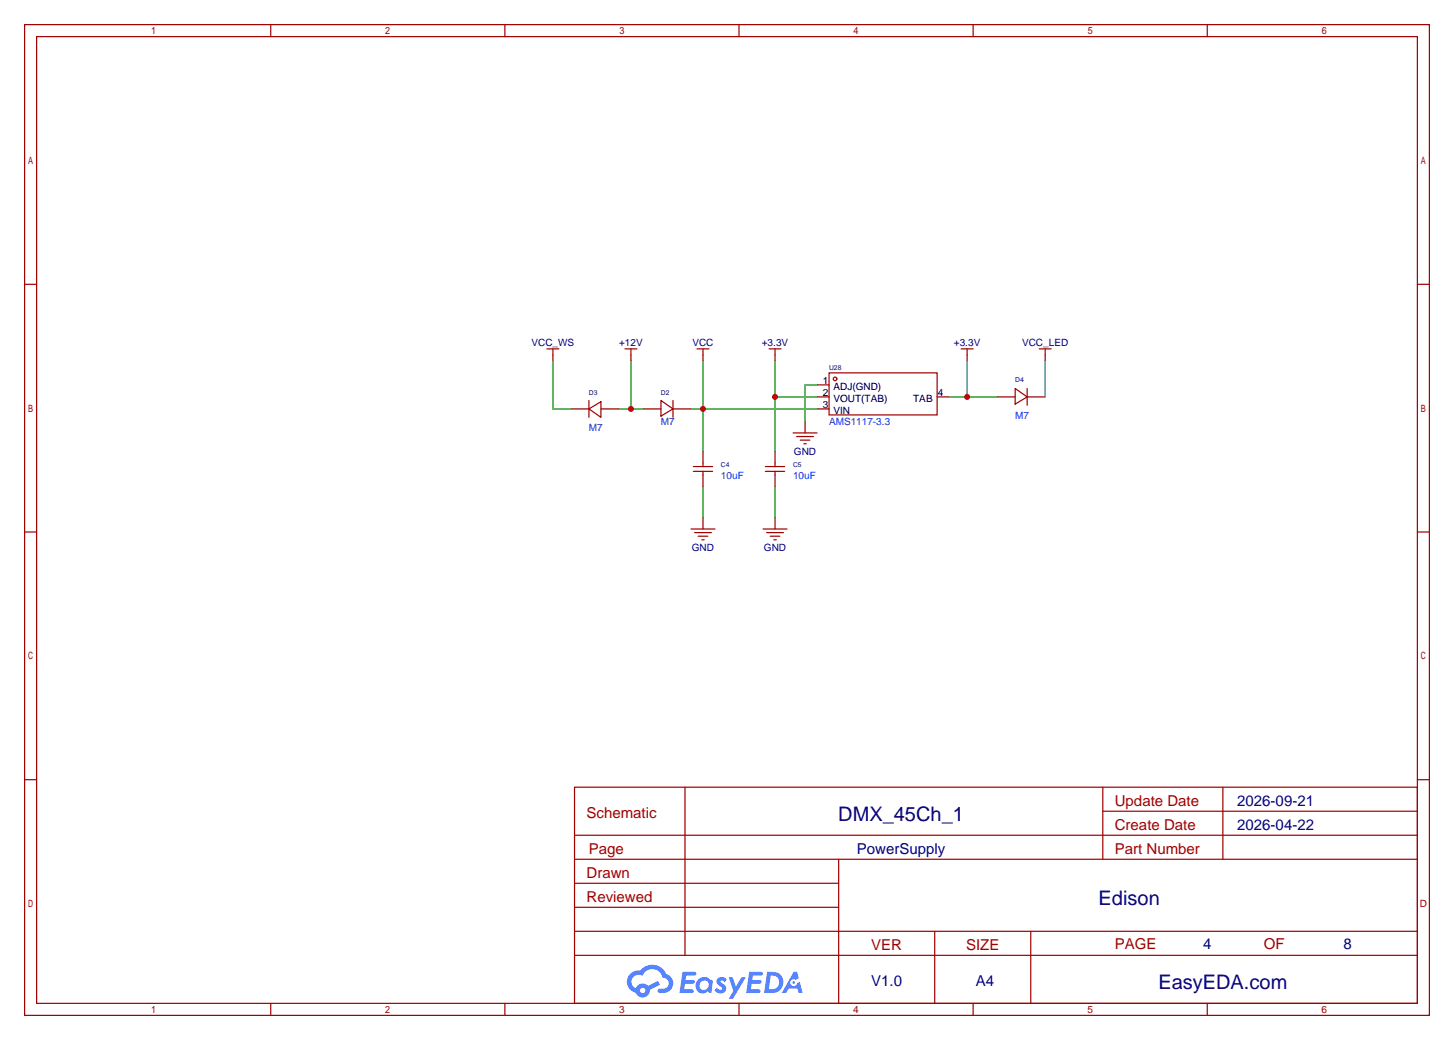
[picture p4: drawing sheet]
<svg xmlns="http://www.w3.org/2000/svg" width="308mm" height="220mm" viewBox="0 0 308 220" stroke-linecap="round" stroke-linejoin="round" font-family="sans-serif">
<g fill="none" stroke="#a10000" stroke-width=".25">
<path d="M5.2 5.2h297.2v209.6h-297.2zM7.7 7.7h292.1v204.5h-292.1zM57.3 5.2v2.5M106.8 5.2v2.5M156.3 5.2v2.5M205.9 5.2v2.5M255.4 5.2v2.5M5.2 60.1h2.5M299.8 60.1h2.6M5.2 112.5h2.5M299.8 112.5h2.6M5.2 164.9h2.5"/>
<path d="M121.5 166.5h178.3v45.7h-178.3zM121.5 176.7h178.3M144.9 166.5v35.6M233.3 166.5v15.2M233.3 171.6h66.5M258.7 166.5v15.2M299.8 164.9h2.6M121.5 186.8h55.9M121.5 181.7h178.3M121.5 197h178.3M121.5 191.9h55.9M177.4 181.7v30.5"/>
<path d="M197.7 197v15.2M218.1 197v15.2M57.3 212.2v2.6M106.8 212.2v2.6M121.5 202.1h178.3M156.3 212.2v2.6M205.9 212.2v2.6M255.4 212.2v2.6"/>
</g>
<g fill="#5487ff">
<path d="M151.9 206.9a1.3 1.3 0 0 1 1.8 .3l-.4 .6a.54 .54 0 0 0-.9-.2l.1 .2a1.34 1.34 0 0 1 1 1.8 1.47 1.47 0 0 1-2.4-.1l.6-.6 .7 .5a.31 .31 0 0 0 .4-.3 .31 .31 0 0 0-.3-.4 1.12 1.12 0 0 1-.6-1.8z"/>
<path d="M154.2 206.7h.8l.7 2 1.2-2h.9l-2.7 4.5h-.9l.9-1.6z"/>
<path d="M144.4 205.5h1.6a1.31 1.31 0 0 1 1.3 .2 .4 .4 0 0 1-.4 .6h-1.7l-.2 1h1.7a.4 .4 0 0 1 .3 .4 .4 .4 0 0 1-.4 .4h-1.7l-.2 1.2 1.4-.1a.46 .46 0 0 1 .5 .1 .46 .46 0 0 1 .1 .5l-.3 .2h-2.7z"/>
<path d="M158.5 205.5h1.6a1.32 1.32 0 0 1 1.3 .2 .39 .39 0 0 1-.4 .6h-1.7l-.2 1h1.7a.4 .4 0 0 1 .3 .4 .4 .4 0 0 1-.4 .4h-1.7l-.2 1.1h1.4a.46 .46 0 0 1 .5 .1 .46 .46 0 0 1 .1 .5l-.3 .2h-2.6z"/>
<path d="M167.9 205.6h.7l.4 1.3-.7 .3a.75 .75 0 0 0-1.1 .3 .75 .75 0 0 0 .5 1.1 .75 .75 0 0 0 1-.7l.5-.3 .6 2.4h-.9l-.2-.9h-1.9l-.5 .9h-.9z"/>
<path d="M162.3 205.6l-.7 4.4h1.5a2.27 2.27 0 0 0 2.6-2.3 2.27 2.27 0 0 0-2.7-2.1zM163.1 206.3a1.5 1.5 0 0 1 1.8 1.6 1.5 1.5 0 0 1-2 1.3h-.3z"/>
<path d="M147.7 207.2a1.6 1.6 0 0 0-.3 2.3 1.6 1.6 0 0 0 2.3 .2l.8 .3 .3-2.4-.2-.3-.4-.1a1.58 1.58 0 0 0-2.5 0zM148.3 207.7a.98 .98 0 0 1 1.6 .4 .98 .98 0 0 1-1.1 1.3 .94 .94 0 0 1-.8-.7 .94 .94 0 0 1 .3-1z"/>
<path d="M133.3 206a2.37 2.37 0 0 0 1.2 4 1.54 1.54 0 0 0 1.7 1 1.54 1.54 0 0 0 1.3-1.6l2.1-1.1-.4-.8-2.1 1a1.57 1.57 0 0 0-2.6 .5 1.5 1.5 0 0 1-.7-2.1 1.5 1.5 0 0 1 2.1-.5 2.23 2.23 0 0 1 2.3-1.4 2.23 2.23 0 0 1 2 1.8 1.16 1.16 0 0 1 1.3 1.1 1.16 1.16 0 0 1-1.1 1.2h-.7a.47 .47 0 0 0-.6 .4 .47 .47 0 0 0 .4 .5 2.17 2.17 0 0 0 2.6-.9 2.17 2.17 0 0 0-.4-2.7l-.8-.4a3.2 3.2 0 0 0-5.4-.7l-1.2 .1zM135.4 209.5a.58 .58 0 0 1 1.1 0 .58 .58 0 0 1-1.1 0z"/>
<circle cx="167.9" cy="207.8" r=".28"/>
</g>
<path d="M148.7 75.1v1.2M164 75.1v1.2" fill="none" stroke="#870000" stroke-width=".25"/>
<path d="M147.4 73.8h2.6M148.7 73.8v1.3M162.7 73.8h2.5M164 73.8v1.3" fill="none" stroke="#a10000" stroke-width=".25"/>
<path d="M148.7 76.3v19.1M146.2 86.5h26.6" fill="none" stroke="#008700" stroke-width=".25"/>
<circle cx="148.7" cy="86.5" r=".63" fill="#c00"/>
<path d="M164 76.3v19.1M164 83.9h8.8" fill="none" stroke="#008700" stroke-width=".25"/>
<circle cx="164" cy="83.9" r=".63" fill="#c00"/>
<path d="M204.6 75.1v1.2M170.3 89v2.6M148.7 109.3v2.6M164 109.3v2.6" fill="none" stroke="#870000" stroke-width=".25"/>
<g fill="none" stroke="#a10000" stroke-width=".25">
<path d="M203.3 73.8h2.6M204.6 73.8v1.3M167.8 91.6h5M168.5 92.3h3.6M169.3 93.1h2M170.1 93.9h.5M146.2 111.9h5.1M146.9 112.6h3.6M147.7 113.4h2M148.5 114.2h.5M161.4 111.9h5.1M162.2 112.6h3.5"/>
<path d="M162.9 113.4h2.1M163.7 114.2h.5"/>
</g>
<path d="M204.6 76.3v7.6M172.8 81.4h-2.5v7.6M200.8 83.9h10.1M164 103v6.3" fill="none" stroke="#008700" stroke-width=".25"/>
<circle cx="204.6" cy="83.9" r=".63" fill="#c00"/>
<path d="M133.5 76.3v10.2M130.9 86.5h5.1" fill="none" stroke="#008700" stroke-width=".25"/>
<circle cx="133.5" cy="86.5" r=".63" fill="#c00"/>
<g fill="none" stroke="#a10000" stroke-width=".25">
<path d="M115.7 73.8h2.5M117 73.8v1.3M132.2 73.8h2.5M133.5 73.8v1.3M175.4 78.9h22.8v8.9h-22.8zM219.8 73.8h2.6M221.1 73.8v1.3M124.6 86.5l2.5-1.5v3.3zM124.6 84.7v3.6M139.8 84.7l2.6 1.8-2.6 1.5zM142.4 84.7v3.6M146.7 99.7h4"/>
<path d="M146.7 98.7h4M148.7 97.9v.8M148.7 99.7v.8M161.9 99.7h4.1M161.9 98.7h4.1M164 97.9v.8M164 99.7v.8M214.8 82.2l2.5 1.7-2.5 1.6zM217.3 82.2v3.5"/>
<circle cx="176.7" cy="80.1" r=".38"/>
</g>
<g fill="none" stroke="#870000" stroke-width=".25">
<path d="M117 75.1v1.2M133.5 75.1v1.2M221.1 75.1v1.2M120.8 86.5h3.8M127.1 86.5h3.8M136 86.5h3.8M142.4 86.5h3.8M148.7 95.4v2.5M164 95.4v2.5M172.8 81.4h2.6M172.8 83.9h2.6M172.8 86.5h2.6"/>
<path d="M198.2 83.9h2.6M210.9 83.9h3.9M217.3 83.9h3.8M148.7 100.5v2.5M164 100.5v2.5"/>
</g>
<path d="M117 76.3v10.2h3.8M221.1 76.3v7.6M148.7 103v6.3" fill="none" stroke="#008700" stroke-width=".25"/>
<g font-size="4.2" fill="#000080">
<text x="177.3" y="173.6">DMX_45Ch_1</text>
<text x="232.4" y="191.4">Edison</text>
<text x="245.1" y="209.2">EasyEDA.com</text>
</g>
<g font-size="3.2" fill="#a00000">
<text x="124.1" y="173">Schematic</text>
<text x="235.8" y="170.4">Update Date</text>
<text x="235.8" y="175.5">Create Date</text>
<text x="124.1" y="185.7">Drawn</text>
<text x="124.6" y="180.6">Page</text>
<text x="235.8" y="180.6">Part Number</text>
<text x="124.1" y="190.8">Reviewed</text>
<text x="184.3" y="200.9">VER</text>
<text x="204.4" y="200.9">SIZE</text>
<text x="235.8" y="200.7">PAGE</text>
<text x="267.3" y="200.7">OF</text>
</g>
<g font-size="3.2" fill="#000080">
<text x="261.7" y="170.4">2026-09-21</text>
<text x="261.7" y="175.5">2026-04-22</text>
<text x="181.3" y="180.6">PowerSupply</text>
<text x="254.5" y="200.7">4</text>
<text x="284.2" y="200.7">8</text>
<text x="184.3" y="208.5">V1.0</text>
<text x="206.5" y="208.5">A4</text>
</g>
<g font-size="2.1" fill="#000080">
<text x="112.4" y="73.3">VCC_WS</text>
<text x="131" y="73.3">+12V</text>
<text x="146.5" y="73.3">VCC</text>
<text x="161.2" y="73.3">+3.3V</text>
<text x="201.8" y="73.3">+3.3V</text>
<text x="216.2" y="73.3">VCC_LED</text>
<text x="168" y="96.1">GND</text>
<text x="146.4" y="116.5">GND</text>
<text x="161.6" y="116.5">GND</text>
</g>
<g font-size="2.1">
<text x="174.1" y="81.1">1</text>
<text x="174.1" y="83.7">2</text>
<text x="176.3" y="82.4">ADJ(GND)</text>
<text x="198.4" y="83.7">4</text>
<text x="174.1" y="86.2">3</text>
<text x="176.3" y="84.9">VOUT(TAB)</text>
<text x="176.3" y="87.5">VIN</text>
<text x="193.2" y="84.9">TAB</text>
</g>
<g font-size="2.1" fill="#00f">
<text x="139.8" y="89.8">M7</text>
<text x="175.4" y="89.8">AMS1117-3.3</text>
<text x="214.8" y="88.5">M7</text>
<text x="124.6" y="91.1">M7</text>
<text x="152.5" y="101.2">10uF</text>
<text x="167.8" y="101.2">10uF</text>
</g>
<g font-size="2.1" fill="#a00000">
<text x="300.4" y="191.9">D</text>
<text x="131" y="214.2">3</text>
<text x="180.5" y="214.2">4</text>
<text x="230" y="214.2">5</text>
<text x="279.6" y="214.2">6</text>
</g>
<g font-size="1.4" fill="#000080">
<text x="124.6" y="83.4">D3</text>
<text x="139.8" y="83.4">D2</text>
<text x="175.4" y="78.4">U28</text>
<text x="214.8" y="80.9">D4</text>
<text x="152.5" y="98.7">C4</text>
<text x="167.8" y="98.7">C5</text>
</g>
</svg>
